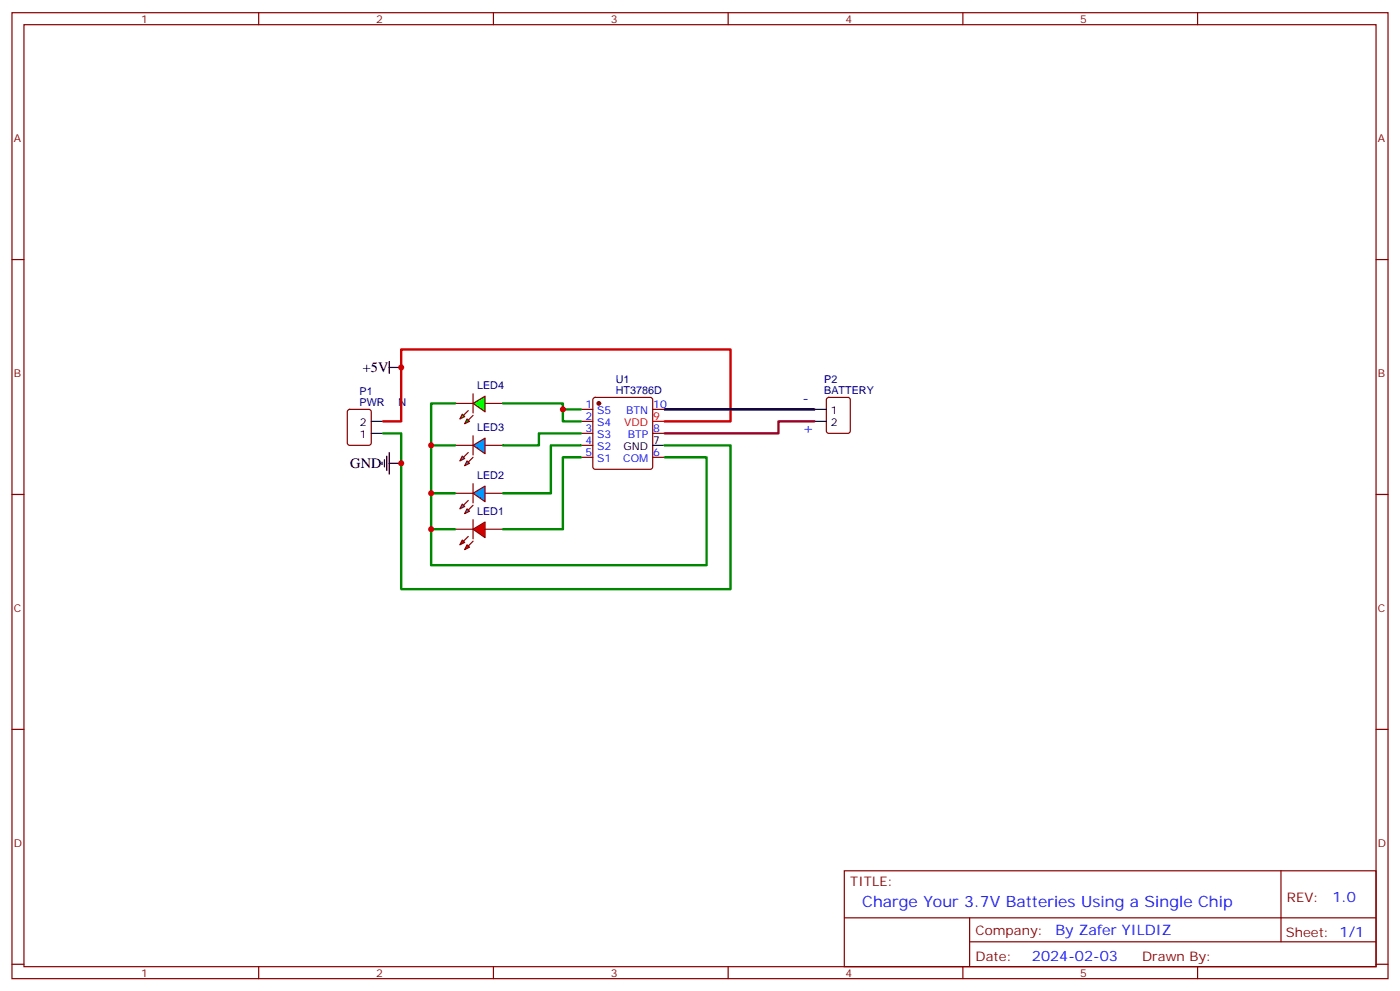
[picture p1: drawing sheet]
<svg xmlns="http://www.w3.org/2000/svg" width="412mm" height="292mm" viewBox="0 0 412 292" stroke-linecap="round" stroke-linejoin="round" font-family="sans-serif">
<g fill="none" stroke="#870000" stroke-width=".35">
<path d="M3.5 3.7h405.4v284.4h-405.4zM7.1 7.3h398.2v277.3h-398.2zM76.2 3.7v3.6M145.3 3.7v3.6M214.5 3.7v3.6M283.6 3.7v3.6M352.8 3.7v3.6M3.5 76.4h3.6M405.3 76.4h3.6M174.9 117.2l.4-.2h16.3l.5 .2 .2 .5v19.7l-.3 .5-.4 .2h-16.3l-.5-.2-.2-.5v-19.7zM243.7 117.2l.4-.2h5.7l.6 .4 .1 9.5-.5 .6-5.9 .1-.6-.5-.1-9.4zM102.5 120.7l.5-.2h5.7l.6 .4 .1 9.5-.5 .6-5.9 .1-.6-.5-.1-9.4z"/>
<path d="M171.1 120.5h3.5M171.1 124h3.5M171.1 127.6h3.5M171.1 131.1h3.5M171.1 134.6h3.5M192.3 120.5h3.5M192.3 127.6h3.5M192.3 134.6h3.5M3.5 145.6h3.6M405.3 145.6h3.6M3.5 214.7h3.6M405.3 214.7h3.6"/>
<path d="M248.7 256.3h156.6v28.3h-156.6zM377.3 256.4v20.8M248.7 270.2h156.5M285.6 277.2h119.6M285.6 270.2v14.1M3.5 283.8h3.6M76.2 284.6v3.5M145.3 284.6v3.5M214.5 284.6v3.5M283.6 284.6v3.5M352.8 284.6v3.5M405.3 283.8h3.6"/>
</g>
<circle cx="176.4" cy="118.7" r=".53" fill="#870000" stroke="#870000" stroke-width=".35"/>
<path d="M109.4 127.6h3.5M109.4 124h3.5M192.3 131.1h3.5M239.9 124h3.5M239.9 120.5h3.5" fill="none" stroke="#000" stroke-width=".35"/>
<path d="M192.3 124h3.5" fill="none" stroke="#f00" stroke-width=".35"/>
<g fill="#f00" stroke="#870000" stroke-width=".35">
<path d="M139.3 155.8l3.6-2.1v4.6z"/>
<path d="M139.3 153v5.6z"/>
</g>
<g fill="#870000" stroke="#870000" stroke-width=".35">
<path d="M139.3 159.3l-1.4 1.4z"/>
<path d="M137.9 157.9l-1.4 1.4z"/>
</g>
<g fill="#f00" stroke="#870000" stroke-width=".35">
<path d="M137.6 160.4l.7 .7-1.4 .7z"/>
<path d="M136.2 159l.7 .7-1.4 .7z"/>
</g>
<path d="M134.1 155.8h5.2M134.1 145.2h5.2M142.9 155.8h5.3M142.9 145.2h5.3" fill="none" stroke="#870000" stroke-width=".35"/>
<g fill="#09f" stroke="#870000" stroke-width=".35">
<path d="M136.2 148.4l.7 .7-1.4 .7z"/>
<path d="M137.6 149.8l.7 .7-1.4 .7z"/>
</g>
<g fill="#870000" stroke="#870000" stroke-width=".35">
<path d="M137.9 147.3l-1.4 1.4z"/>
<path d="M139.3 148.7l-1.4 1.4z"/>
</g>
<path d="M139.3 142.4v5.6z" fill="#f00" stroke="#870000" stroke-width=".35"/>
<path d="M139.3 145.2l3.6-2.1v4.6z" fill="#09f" stroke="#870000" stroke-width=".35"/>
<path d="M134.1 131.1h5.2M142.9 131.1h5.3" fill="none" stroke="#870000" stroke-width=".35"/>
<g fill="#09f" stroke="#870000" stroke-width=".35">
<path d="M136.2 134.3l.7 .7-1.4 .7z"/>
<path d="M137.6 135.7l.7 .7-1.4 .7z"/>
</g>
<g fill="#870000" stroke="#870000" stroke-width=".35">
<path d="M137.9 133.2l-1.4 1.4z"/>
<path d="M139.3 134.6l-1.4 1.4z"/>
</g>
<path d="M139.3 128.3v5.6z" fill="#f00" stroke="#870000" stroke-width=".35"/>
<path d="M139.3 131.1l3.6-2.1v4.6z" fill="#09f" stroke="#870000" stroke-width=".35"/>
<path d="M134.1 118.7h5.2M142.9 118.7h5.3" fill="none" stroke="#870000" stroke-width=".35"/>
<g fill="#0f0" stroke="#870000" stroke-width=".35">
<path d="M136.2 121.9l.7 .7-1.4 .7z"/>
<path d="M137.6 123.3l.7 .7-1.4 .7z"/>
</g>
<g fill="#870000" stroke="#870000" stroke-width=".35">
<path d="M136.5 122.3l1.4-1.4z"/>
<path d="M139.3 122.3l-1.4 1.4z"/>
</g>
<path d="M139.3 115.9v5.7z" fill="#f00" stroke="#870000" stroke-width=".35"/>
<path d="M139.3 118.7l3.6-2.1v4.6z" fill="#0f0" stroke="#870000" stroke-width=".35"/>
<path d="M134.1 118.7h-7.1v47.7h81.1v-31.8h-12.3M148.2 118.7h17.6v1.8h5.3M112.9 127.6h5.3v45.8h97v-42.3h-19.4M127 131.1h7.1M165.8 120.5v3.5h5.3M171.1 134.6h-5.3v21.2h-17.6M171.1 131.1h-8.8v14.1h-14.1M171.1 127.6h-12.4v3.5h-10.5M127 155.8h7.1M127 145.2h7.1" fill="none" stroke="#008700" stroke-width=".71"/>
<path d="M114.7 106.4v3.5M114.7 108.2h3.5M112.5 136v.7M113.2 135.3v2.1M113.9 134.3v4.2M114.7 136.4h3.5M114.7 133.2v6.4" fill="none" stroke="#000" stroke-width=".35"/>
<path d="M112.9 124h5.3v-21.1h97v21.1h-19.4" fill="none" stroke="#c00" stroke-width=".71"/>
<path d="M195.8 120.5h44.1" fill="none" stroke="#003" stroke-width=".71"/>
<path d="M239.9 124h-10.6v3.6h-33.5" fill="none" stroke="#903" stroke-width=".71"/>
<g fill="#c00">
<circle cx="165.8" cy="120.5" r=".88"/>
<circle cx="127" cy="155.8" r=".88"/>
<circle cx="127" cy="145.2" r=".88"/>
<circle cx="127" cy="131.1" r=".88"/>
<circle cx="118.2" cy="136.4" r=".88"/>
<circle cx="118.2" cy="108.2" r=".88"/>
</g>
<text font-size="4.6" fill="#00f" x="254" y="266.9">Charge Your 3.7V Batteries Using a Single Chip</text>
<g font-size="4.2">
<text x="106.9" y="109.6">+5V</text>
<text x="103.2" y="137.8">GND</text>
</g>
<g font-size="4.2" fill="#00f">
<text x="236.4" y="118.7">-</text>
<text x="236.4" y="127.6">+</text>
<text x="392.5" y="265.6">1.0</text>
<text x="310.9" y="275.2">By Zafer YILDIZ</text>
<text x="304" y="283">2024-02-03</text>
</g>
<g font-size="3.9" fill="#800">
<text x="250.5" y="260.9">TITLE:</text>
<text x="379.1" y="265.6">REV:</text>
<text x="287.4" y="275.1">Company:</text>
<text x="378.7" y="275.7">Sheet: 1/1</text>
<text x="287.4" y="282.8">Date:</text>
<text x="336.4" y="282.9">Drawn By:</text>
</g>
<g font-size="3.2" fill="#800">
<text x="41.6" y="6.7">1</text>
<text x="110.8" y="6.7">2</text>
<text x="179.9" y="6.7">3</text>
<text x="249.1" y="6.7">4</text>
<text x="318.2" y="6.7">5</text>
<text x="4.1" y="41.8">A</text>
<text x="405.9" y="41.8">A</text>
<text x="4.1" y="111">B</text>
<text x="405.9" y="111">B</text>
<text x="4.1" y="180.1">C</text>
<text x="405.9" y="180.1">C</text>
<text x="4.1" y="249.3">D</text>
<text x="405.9" y="249.3">D</text>
<text x="41.6" y="287.5">1</text>
<text x="110.8" y="287.5">2</text>
<text x="179.9" y="287.5">3</text>
<text x="249.1" y="287.5">4</text>
<text x="318.2" y="287.5">5</text>
</g>
<g font-size="3.2" fill="#000080">
<text x="181.4" y="112.7">U1</text>
<text x="242.8" y="112.7">P2</text>
<text x="105.9" y="119.5">PWR</text>
<text x="105.9" y="116.2">P1</text>
<text x="117.4" y="119.5">N</text>
<text x="140.5" y="114.6">LED4</text>
<text x="181.4" y="115.9">HT3786D</text>
<text x="242.8" y="115.9">BATTERY</text>
<text x="140.5" y="127">LED3</text>
<text x="140.5" y="141.1">LED2</text>
<text x="140.5" y="151.6">LED1</text>
</g>
<g font-size="3.2">
<text x="106" y="125.4">2</text>
<text x="244.7" y="121.9">1</text>
<text x="244.7" y="125.4">2</text>
<text x="106" y="129">1</text>
<text x="192.4" y="130.7">7</text>
<text x="183.7" y="132.5">GND</text>
</g>
<g font-size="3.2" fill="#00f">
<text x="172.4" y="120.2">1</text>
<text x="172.4" y="123.7">2</text>
<text x="175.9" y="121.9">S5</text>
<text x="175.9" y="125.4">S4</text>
<text x="184.5" y="121.9">BTN</text>
<text x="192.4" y="120.2">10</text>
<text x="172.4" y="127.2">3</text>
<text x="172.4" y="130.7">4</text>
<text x="175.9" y="129">S3</text>
<text x="184.9" y="129">BTP</text>
<text x="192.4" y="127.2">8</text>
<text x="172.4" y="134.3">5</text>
<text x="175.9" y="132.5">S2</text>
<text x="175.9" y="136">S1</text>
<text x="183.6" y="136">COM</text>
<text x="192.4" y="134.3">6</text>
</g>
<g font-size="3.2" fill="#f00">
<text x="183.9" y="125.4">VDD</text>
<text x="192.4" y="123.7">9</text>
</g>
</svg>
